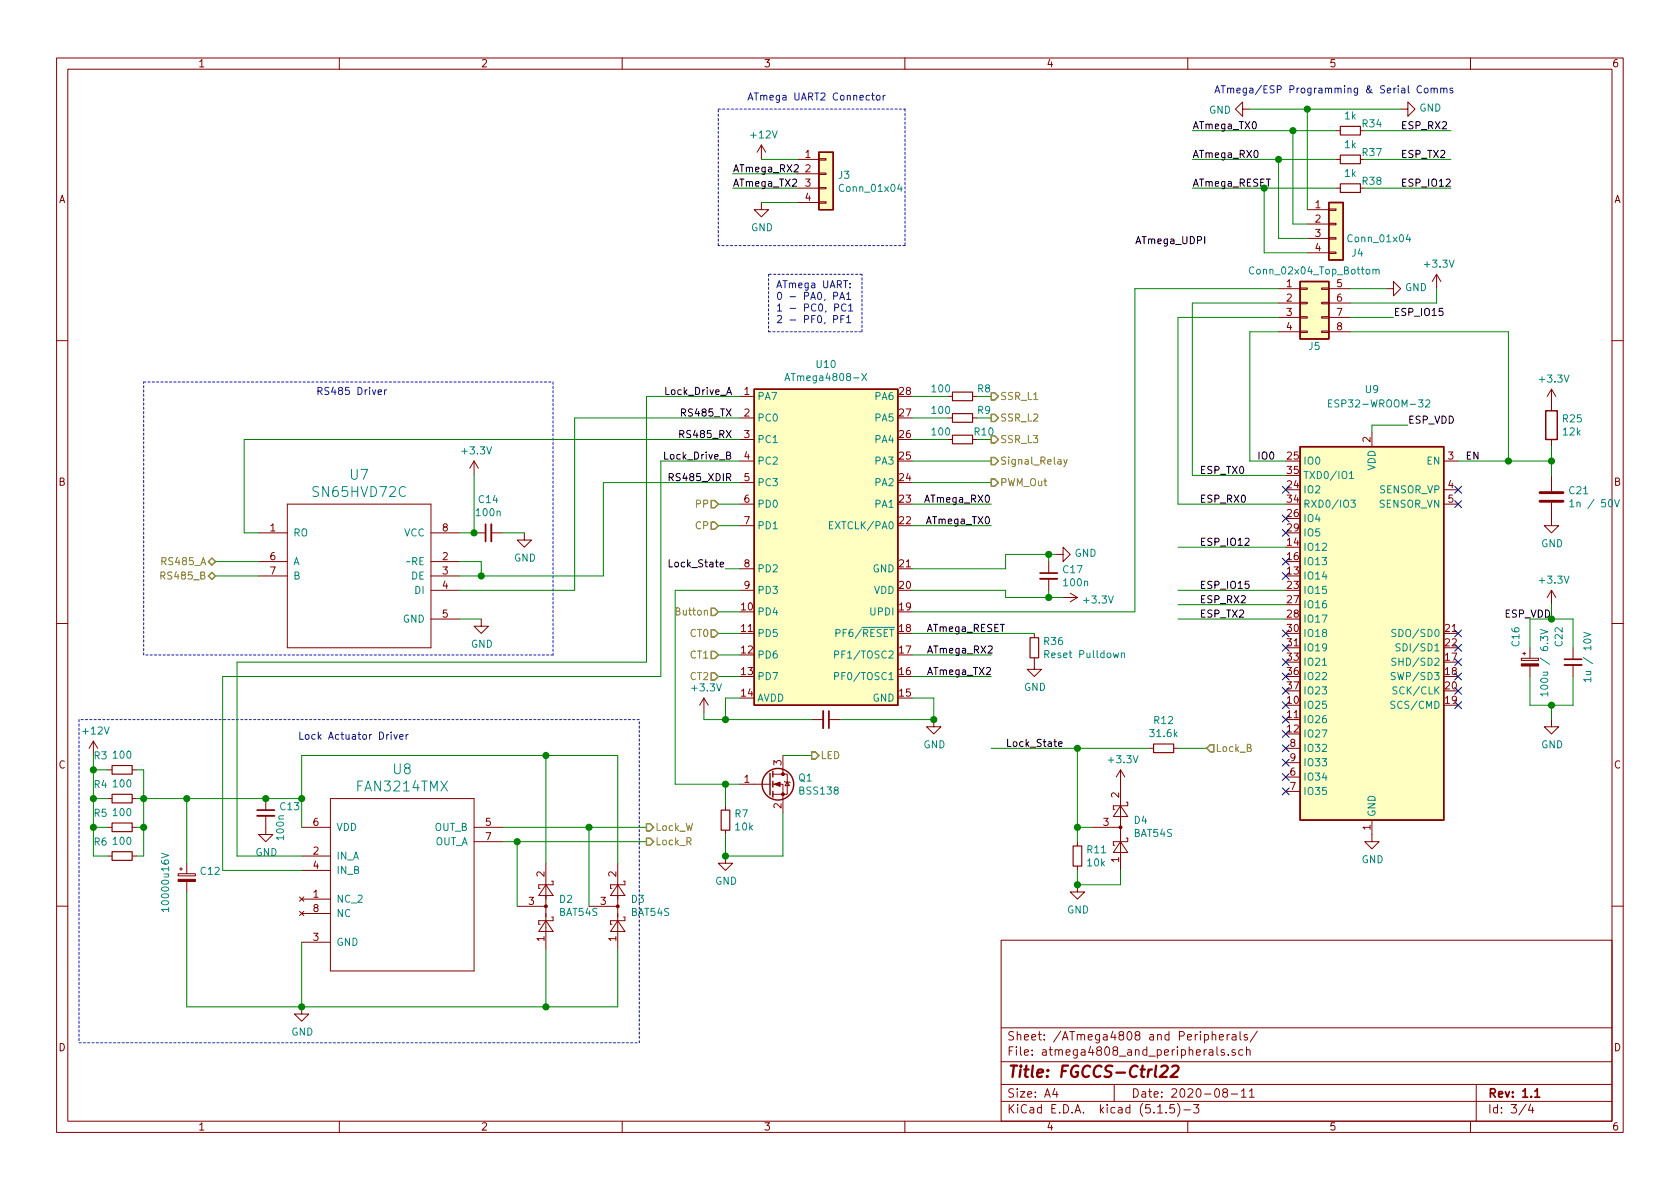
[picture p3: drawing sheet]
EESchema Schematic File Version 4
EELAYER 30 0
EELAYER END
$Descr A4 11693 8268
encoding utf-8
Sheet 3 4
Title "FGCCS-Ctrl22"
Date "2020-08-11"
Rev "1.1"
Comp ""
Comment1 ""
Comment2 ""
Comment3 ""
Comment4 ""
$EndDescr
$Comp
L smartevse:ATmega4808-XFR U10
U 1 1
P 5750 3800
F 0 "U10" H 5750 5075 50  0000 C CNN
F 1 "ATmega4808-X" H 5750 4984 50  0000 C CNN
F 2 "Package_SO:SSOP-28_5.3x10.2mm_P0.65mm" H 5750 3800 50  0001 C CIN
F 3 "http://ww1.microchip.com/downloads/en/DeviceDoc/40002018A.pdf" H 5750 3800 50  0001 C CNN
F 4 "Mouser" H 5750 3800 50  0001 C CNN "Supplier"
	1    5750 3800
	1    0    0    -1  
$EndComp
$Comp
L power:GND #PWR026
U 1 1
P 7350 3850
F 0 "#PWR026" H 7350 3600 50  0001 C CNN
F 1 "GND" V 7355 3722 50  0000 R CNN
F 2 "" H 7350 3850 50  0001 C CNN
F 3 "" H 7350 3850 50  0001 C CNN
	1    7350 3850
	0    -1   -1   0   
$EndComp
$Comp
L Device:C_Small C17
U 1 1
P 7300 4000
F 0 "C17" H 7392 4046 50  0000 L CNN
F 1 "100n" H 7392 3955 50  0000 L CNN
F 2 "Capacitor_SMD:C_0805_2012Metric_Pad1.15x1.40mm_HandSolder" H 7300 4000 50  0001 C CNN
F 3 "~" H 7300 4000 50  0001 C CNN
F 4 "" H 7300 4000 50  0001 C CNN "Part"
F 5 "963-EMF212B7104KGHT " H 7300 4000 50  0001 C CNN "PartNo"
F 6 "Mouser" H 7300 4000 50  0001 C CNN "Supplier"
	1    7300 4000
	1    0    0    -1  
$EndComp
Wire Wire Line
	7300 4150 7300 4100
Wire Wire Line
	7000 4150 7300 4150
Wire Wire Line
	7300 4150 7400 4150
Connection ~ 7300 4150
$Comp
L power:+3.3V #PWR027
U 1 1
P 7400 4150
F 0 "#PWR027" H 7400 4000 50  0001 C CNN
F 1 "+3.3V" V 7415 4278 50  0000 L CNN
F 2 "" H 7400 4150 50  0001 C CNN
F 3 "" H 7400 4150 50  0001 C CNN
	1    7400 4150
	0    1    1    0   
$EndComp
Wire Wire Line
	7300 3900 7300 3850
Connection ~ 7300 3850
Wire Wire Line
	7300 3850 7350 3850
Wire Wire Line
	7000 3850 7000 3950
Wire Wire Line
	7000 3850 7300 3850
Wire Wire Line
	6350 3950 7000 3950
Wire Wire Line
	7000 4150 7000 4100
Wire Wire Line
	7000 4100 6350 4100
Wire Wire Line
	6350 4850 6500 4850
Wire Wire Line
	6500 4850 6500 5000
$Comp
L Device:C_Small C15
U 1 1
P 5750 5000
F 0 "C15" V 5521 5000 50  0000 C CNN
F 1 "100n" V 5612 5000 50  0000 C CNN
F 2 "Capacitor_SMD:C_0805_2012Metric_Pad1.15x1.40mm_HandSolder" H 5750 5000 50  0001 C CNN
F 3 "~" H 5750 5000 50  0001 C CNN
F 4 "" H 5750 5000 50  0001 C CNN "Part"
F 5 "963-EMF212B7104KGHT " H 5750 5000 50  0001 C CNN "PartNo"
F 6 "Mouser" H 5750 5000 50  0001 C CNN "Supplier"
	1    5750 5000
	0    1    1    0   
$EndComp
Wire Wire Line
	4900 5000 5050 5000
Wire Wire Line
	5850 5000 6500 5000
$Comp
L power:GND #PWR023
U 1 1
P 6500 5000
F 0 "#PWR023" H 6500 4750 50  0001 C CNN
F 1 "GND" H 6505 4827 50  0000 C CNN
F 2 "" H 6500 5000 50  0001 C CNN
F 3 "" H 6500 5000 50  0001 C CNN
	1    6500 5000
	1    0    0    -1  
$EndComp
Connection ~ 6500 5000
$Comp
L power:+3.3V #PWR019
U 1 1
P 4900 4950
F 0 "#PWR019" H 4900 4800 50  0001 C CNN
F 1 "+3.3V" H 4915 5123 50  0000 C CNN
F 2 "" H 4900 4950 50  0001 C CNN
F 3 "" H 4900 4950 50  0001 C CNN
	1    4900 4950
	1    0    0    -1  
$EndComp
Wire Wire Line
	4900 4950 4900 5000
Wire Wire Line
	5150 4850 5050 4850
Wire Wire Line
	5050 4850 5050 5000
Connection ~ 5050 5000
Wire Wire Line
	5050 5000 5650 5000
Wire Wire Line
	6350 2750 6600 2750
Wire Wire Line
	6350 2900 6600 2900
Wire Wire Line
	6350 3050 6600 3050
Text HLabel 6900 3050 2    50   Output ~ 0
SSR_L3
Text HLabel 6900 2900 2    50   Output ~ 0
SSR_L2
Text HLabel 6900 2750 2    50   Output ~ 0
SSR_L1
$Comp
L Device:R_Small R8
U 1 1
P 6700 2750
F 0 "R8" V 6750 2600 50  0000 C CNN
F 1 "100" V 6750 2900 50  0000 C CNN
F 2 "Resistor_SMD:R_0603_1608Metric_Pad1.05x0.95mm_HandSolder" H 6700 2750 50  0001 C CNN
F 3 "~" H 6700 2750 50  0001 C CNN
F 4 "" H 6700 2750 50  0001 C CNN "Part"
F 5 "594-MCT06030C1000FP5 " H 6700 2750 50  0001 C CNN "PartNo"
F 6 "Mouser" H 6700 2750 50  0001 C CNN "Supplier"
	1    6700 2750
	0    -1   -1   0   
$EndComp
$Comp
L Device:R_Small R9
U 1 1
P 6700 2900
F 0 "R9" V 6750 2750 50  0000 C CNN
F 1 "100" V 6750 3050 50  0000 C CNN
F 2 "Resistor_SMD:R_0603_1608Metric_Pad1.05x0.95mm_HandSolder" H 6700 2900 50  0001 C CNN
F 3 "~" H 6700 2900 50  0001 C CNN
F 4 "" H 6700 2900 50  0001 C CNN "Part"
F 5 "594-MCT06030C1000FP5 " H 6700 2900 50  0001 C CNN "PartNo"
F 6 "Mouser" H 6700 2900 50  0001 C CNN "Supplier"
	1    6700 2900
	0    -1   -1   0   
$EndComp
Wire Wire Line
	6800 2750 6900 2750
Wire Wire Line
	6900 2900 6800 2900
$Comp
L Device:R_Small R10
U 1 1
P 6700 3050
F 0 "R10" V 6750 2900 50  0000 C CNN
F 1 "100" V 6750 3200 50  0000 C CNN
F 2 "Resistor_SMD:R_0603_1608Metric_Pad1.05x0.95mm_HandSolder" H 6700 3050 50  0001 C CNN
F 3 "~" H 6700 3050 50  0001 C CNN
F 4 "" H 6700 3050 50  0001 C CNN "Part"
F 5 "594-MCT06030C1000FP5 " H 6700 3050 50  0001 C CNN "PartNo"
F 6 "Mouser" H 6700 3050 50  0001 C CNN "Supplier"
	1    6700 3050
	0    -1   -1   0   
$EndComp
Wire Wire Line
	6800 3050 6900 3050
$Comp
L smartevse:SN65HVD72C U7
U 1 1
P 2500 3900
F 0 "U7" H 2500 4508 69  0000 C CNN
F 1 "SN65HVD72C" H 2500 4388 69  0000 C CNN
F 2 "Package_SO:SOIC-8_3.9x4.9mm_P1.27mm" H 2500 3900 50  0001 C CNN
F 3 "http://www.ti.com/lit/ds/symlink/sn65hvd72.pdf?HQS=TI-null-null-mousermode-df-pf-null-wwe&ts=1590747515592" H 2500 3900 50  0001 C CNN
F 4 "Mouser" H 2500 3900 50  0001 C CNN "Supplier"
F 5 "595-SN65HVD72D" H 2500 3900 50  0001 C CNN "PartNo"
	1    2500 3900
	-1   0    0    -1  
$EndComp
Wire Wire Line
	3200 3700 3300 3700
Wire Wire Line
	3300 3700 3300 3300
$Comp
L power:+3.3V #PWR016
U 1 1
P 3300 3300
F 0 "#PWR016" H 3300 3150 50  0001 C CNN
F 1 "+3.3V" H 3315 3473 50  0000 C CNN
F 2 "" H 3300 3300 50  0001 C CNN
F 3 "" H 3300 3300 50  0001 C CNN
	1    3300 3300
	1    0    0    -1  
$EndComp
$Comp
L Device:C_Small C14
U 1 1
P 3400 3700
F 0 "C14" V 3629 3700 50  0000 C CNN
F 1 "100n" V 3538 3700 50  0000 C CNN
F 2 "Capacitor_SMD:C_0805_2012Metric_Pad1.15x1.40mm_HandSolder" H 3400 3700 50  0001 C CNN
F 3 "~" H 3400 3700 50  0001 C CNN
F 4 "" H 3400 3700 50  0001 C CNN "Part"
F 5 "963-EMF212B7104KGHT " H 3400 3700 50  0001 C CNN "PartNo"
F 6 "Mouser" H 3400 3700 50  0001 C CNN "Supplier"
	1    3400 3700
	0    -1   -1   0   
$EndComp
Connection ~ 3300 3700
Wire Wire Line
	3650 3700 3500 3700
$Comp
L power:GND #PWR018
U 1 1
P 3650 3700
F 0 "#PWR018" H 3650 3450 50  0001 C CNN
F 1 "GND" H 3655 3527 50  0000 C CNN
F 2 "" H 3650 3700 50  0001 C CNN
F 3 "" H 3650 3700 50  0001 C CNN
	1    3650 3700
	1    0    0    -1  
$EndComp
Wire Wire Line
	3200 3900 3350 3900
Wire Wire Line
	3350 3900 3350 4000
Wire Wire Line
	3350 4000 3200 4000
Wire Wire Line
	3350 4000 4200 4000
Wire Wire Line
	4200 4000 4200 3350
Wire Wire Line
	4200 3350 5150 3350
Connection ~ 3350 4000
Wire Wire Line
	3200 4100 4000 4100
Wire Wire Line
	4000 4100 4000 2900
Wire Wire Line
	4000 2900 5150 2900
Wire Wire Line
	1800 3700 1700 3700
Wire Wire Line
	1700 3700 1700 3050
Wire Wire Line
	1700 3050 5150 3050
Wire Wire Line
	3350 4300 3200 4300
$Comp
L power:GND #PWR017
U 1 1
P 3350 4300
F 0 "#PWR017" H 3350 4050 50  0001 C CNN
F 1 "GND" H 3355 4127 50  0000 C CNN
F 2 "" H 3350 4300 50  0001 C CNN
F 3 "" H 3350 4300 50  0001 C CNN
	1    3350 4300
	1    0    0    -1  
$EndComp
Wire Wire Line
	1800 3900 1500 3900
Wire Wire Line
	1800 4000 1500 4000
Text Label 5100 3350 2    50   ~ 0
RS485_XDIR
Text Label 5100 3050 2    50   ~ 0
RS485_RX
Text Label 5100 2900 2    50   ~ 0
RS485_TX
$Comp
L smartevse:FAN3214TMX U8
U 1 1
P 2800 6050
F 0 "U8" H 2800 6758 69  0000 C CNN
F 1 "FAN3214TMX" H 2800 6638 69  0000 C CNN
F 2 "Package_SO:SOIC-8_3.9x4.9mm_P1.27mm" H 2800 6050 50  0001 C CNN
F 3 "https://www.mouser.de/datasheet/2/308/FAN3214T_F085-D-1805909.pdf" H 2800 6050 50  0001 C CNN
F 4 "Mouser" H 2800 6050 50  0001 C CNN "Supplier"
F 5 "512-FAN3214TMX" H 2800 6050 50  0001 C CNN "PartNo"
	1    2800 6050
	1    0    0    -1  
$EndComp
Text Notes 2700 2750 2    50   ~ 0
RS485 Driver\n
$Comp
L Device:R_Small R3
U 1 1
P 850 5350
F 0 "R3" V 750 5200 50  0000 C CNN
F 1 "100" V 745 5350 50  0000 C CNN
F 2 "Resistor_SMD:R_0603_1608Metric_Pad1.05x0.95mm_HandSolder" H 850 5350 50  0001 C CNN
F 3 "~" H 850 5350 50  0001 C CNN
F 4 "" H 850 5350 50  0001 C CNN "Part"
F 5 "594-MCT06030C1000FP5 " H 850 5350 50  0001 C CNN "PartNo"
F 6 "Mouser" H 850 5350 50  0001 C CNN "Supplier"
	1    850  5350
	0    1    1    0   
$EndComp
$Comp
L Device:R_Small R4
U 1 1
P 850 5550
F 0 "R4" V 750 5400 50  0000 C CNN
F 1 "100" V 745 5550 50  0000 C CNN
F 2 "Resistor_SMD:R_0603_1608Metric_Pad1.05x0.95mm_HandSolder" H 850 5550 50  0001 C CNN
F 3 "~" H 850 5550 50  0001 C CNN
F 4 "" H 850 5550 50  0001 C CNN "Part"
F 5 "594-MCT06030C1000FP5 " H 850 5550 50  0001 C CNN "PartNo"
F 6 "Mouser" H 850 5550 50  0001 C CNN "Supplier"
	1    850  5550
	0    1    1    0   
$EndComp
$Comp
L Device:R_Small R6
U 1 1
P 850 5950
F 0 "R6" V 750 5800 50  0000 C CNN
F 1 "100" V 745 5950 50  0000 C CNN
F 2 "Resistor_SMD:R_0603_1608Metric_Pad1.05x0.95mm_HandSolder" H 850 5950 50  0001 C CNN
F 3 "~" H 850 5950 50  0001 C CNN
F 4 "" H 850 5950 50  0001 C CNN "Part"
F 5 "594-MCT06030C1000FP5 " H 850 5950 50  0001 C CNN "PartNo"
F 6 "Mouser" H 850 5950 50  0001 C CNN "Supplier"
	1    850  5950
	0    1    1    0   
$EndComp
$Comp
L Device:R_Small R5
U 1 1
P 850 5750
F 0 "R5" V 750 5600 50  0000 C CNN
F 1 "100" V 745 5750 50  0000 C CNN
F 2 "Resistor_SMD:R_0603_1608Metric_Pad1.05x0.95mm_HandSolder" H 850 5750 50  0001 C CNN
F 3 "~" H 850 5750 50  0001 C CNN
F 4 "" H 850 5750 50  0001 C CNN "Part"
F 5 "594-MCT06030C1000FP5 " H 850 5750 50  0001 C CNN "PartNo"
F 6 "Mouser" H 850 5750 50  0001 C CNN "Supplier"
	1    850  5750
	0    1    1    0   
$EndComp
Wire Wire Line
	950  5550 1000 5550
Wire Wire Line
	1000 5550 1000 5750
Connection ~ 1000 5550
Connection ~ 1000 5750
Wire Wire Line
	1000 5750 950  5750
Wire Wire Line
	750  5550 650  5550
Wire Wire Line
	650  5550 650  5750
Wire Wire Line
	650  5750 750  5750
Wire Wire Line
	650  5350 650  5550
Connection ~ 650  5550
$Comp
L power:+12V #PWR013
U 1 1
P 650 5250
F 0 "#PWR013" H 650 5100 50  0001 C CNN
F 1 "+12V" H 665 5423 50  0000 C CNN
F 2 "" H 650 5250 50  0001 C CNN
F 3 "" H 650 5250 50  0001 C CNN
	1    650  5250
	1    0    0    -1  
$EndComp
Wire Wire Line
	2100 5550 2100 5750
$Comp
L Device:CP_Small C12
U 1 1
P 1300 6100
F 0 "C12" H 1388 6146 50  0000 L CNN
F 1 "10000u16V" V 1150 5850 50  0000 L CNN
F 2 "Capacitor_THT:CP_Radial_D22.0mm_P10.00mm_SnapIn" H 1300 6100 50  0001 C CNN
F 3 "~" H 1300 6100 50  0001 C CNN
F 4 "" H 1300 6100 50  0001 C CNN "Part"
F 5 "871-B41231A4109M000" H 1300 6100 50  0001 C CNN "PartNo"
F 6 "Mouser" H 1300 6100 50  0001 C CNN "Supplier"
	1    1300 6100
	1    0    0    -1  
$EndComp
Wire Wire Line
	1300 6200 1300 7000
Wire Wire Line
	1300 7000 2100 7000
Wire Wire Line
	2100 7000 2100 6550
Connection ~ 2100 7000
$Comp
L power:GND #PWR015
U 1 1
P 2100 7000
F 0 "#PWR015" H 2100 6750 50  0001 C CNN
F 1 "GND" H 2105 6827 50  0000 C CNN
F 2 "" H 2100 7000 50  0001 C CNN
F 3 "" H 2100 7000 50  0001 C CNN
	1    2100 7000
	1    0    0    -1  
$EndComp
$Comp
L Device:C_Small C13
U 1 1
P 1850 5650
F 0 "C13" H 1942 5696 50  0000 L CNN
F 1 "100n" V 1950 5450 50  0000 L CNN
F 2 "Capacitor_SMD:C_0805_2012Metric_Pad1.15x1.40mm_HandSolder" H 1850 5650 50  0001 C CNN
F 3 "~" H 1850 5650 50  0001 C CNN
F 4 "" H 1850 5650 50  0001 C CNN "Part"
F 5 "963-EMF212B7104KGHT " H 1850 5650 50  0001 C CNN "PartNo"
F 6 "Mouser" H 1850 5650 50  0001 C CNN "Supplier"
	1    1850 5650
	1    0    0    -1  
$EndComp
$Comp
L power:GND #PWR014
U 1 1
P 1850 5750
F 0 "#PWR014" H 1850 5500 50  0001 C CNN
F 1 "GND" H 1855 5577 50  0000 C CNN
F 2 "" H 1850 5750 50  0001 C CNN
F 3 "" H 1850 5750 50  0001 C CNN
	1    1850 5750
	1    0    0    -1  
$EndComp
Wire Wire Line
	1300 5550 1850 5550
Connection ~ 1850 5550
Wire Wire Line
	1850 5550 2100 5550
Wire Wire Line
	2100 5950 1650 5950
Wire Wire Line
	1650 5950 1650 4600
Wire Wire Line
	1650 4600 4500 4600
Wire Wire Line
	4500 4600 4500 2750
Wire Wire Line
	4500 2750 5150 2750
Wire Wire Line
	5150 3200 4600 3200
Wire Wire Line
	4600 3200 4600 4700
Wire Wire Line
	4600 4700 1550 4700
Wire Wire Line
	1550 4700 1550 6050
Wire Wire Line
	1550 6050 2100 6050
Text Label 5100 3200 2    50   ~ 0
Lock_Drive_B
Text Label 5100 2750 2    50   ~ 0
Lock_Drive_A
$Comp
L Diode:BAT54S D2
U 1 1
P 3800 6300
F 0 "D2" V 3846 6388 50  0000 L CNN
F 1 "BAT54S" V 3755 6388 50  0000 L CNN
F 2 "Package_TO_SOT_SMD:SOT-23_Handsoldering" H 3875 6425 50  0001 L CNN
F 3 "https://www.diodes.com/assets/Datasheets/ds11005.pdf" H 3680 6300 50  0001 C CNN
F 4 "" H 3800 6300 50  0001 C CNN "Part"
F 5 "583-BAT54S " H 3800 6300 50  0001 C CNN "PartNo"
F 6 "Mouser" H 3800 6300 50  0001 C CNN "Supplier"
	1    3800 6300
	0    1    -1   0   
$EndComp
$Comp
L Diode:BAT54S D3
U 1 1
P 4300 6300
F 0 "D3" V 4346 6388 50  0000 L CNN
F 1 "BAT54S" V 4255 6388 50  0000 L CNN
F 2 "Package_TO_SOT_SMD:SOT-23_Handsoldering" H 4375 6425 50  0001 L CNN
F 3 "https://www.diodes.com/assets/Datasheets/ds11005.pdf" H 4180 6300 50  0001 C CNN
F 4 "" H 4300 6300 50  0001 C CNN "Part"
F 5 "583-BAT54S " H 4300 6300 50  0001 C CNN "PartNo"
F 6 "Mouser" H 4300 6300 50  0001 C CNN "Supplier"
	1    4300 6300
	0    1    -1   0   
$EndComp
Wire Wire Line
	4300 6600 4300 7000
Wire Wire Line
	2100 7000 3800 7000
Wire Wire Line
	3800 7000 3800 6600
Connection ~ 3800 7000
Wire Wire Line
	3800 7000 4300 7000
Wire Wire Line
	3600 6300 3600 5850
Wire Wire Line
	3600 5850 3500 5850
Wire Wire Line
	3500 5750 4100 5750
Connection ~ 3600 5850
Wire Wire Line
	4500 5750 4100 5750
Connection ~ 4100 5750
Wire Wire Line
	3600 5850 4500 5850
Wire Wire Line
	4100 5750 4100 6300
Wire Wire Line
	2100 5550 2100 5250
Wire Wire Line
	2100 5250 3800 5250
Wire Wire Line
	3800 5250 3800 6000
Connection ~ 2100 5550
Wire Wire Line
	3800 5250 4300 5250
Wire Wire Line
	4300 5250 4300 6000
Connection ~ 3800 5250
Wire Notes Line
	550  5000 550  7250
Wire Notes Line
	550  7250 4450 7250
Wire Notes Line
	4450 7250 4450 5000
Wire Notes Line
	4450 5000 550  5000
Wire Notes Line
	3850 4550 1000 4550
Wire Notes Line
	1000 4550 1000 2650
Wire Notes Line
	1000 2650 3850 2650
Wire Notes Line
	3850 2650 3850 4550
Text Notes 2850 5150 2    50   ~ 0
Lock Actuator Driver\n
Text HLabel 1500 3900 0    50   BiDi ~ 0
RS485_A
Text HLabel 1500 4000 0    50   BiDi ~ 0
RS485_B
Text HLabel 4500 5750 2    50   Output ~ 0
Lock_W
Text HLabel 4500 5850 2    50   Output ~ 0
Lock_R
Wire Wire Line
	6900 5200 7500 5200
$Comp
L Diode:BAT54S D4
U 1 1
P 7800 5750
F 0 "D4" V 7846 5838 50  0000 L CNN
F 1 "BAT54S" V 7755 5838 50  0000 L CNN
F 2 "Package_TO_SOT_SMD:SOT-23_Handsoldering" H 7875 5875 50  0001 L CNN
F 3 "https://www.diodes.com/assets/Datasheets/ds11005.pdf" H 7680 5750 50  0001 C CNN
F 4 "" H 7800 5750 50  0001 C CNN "Part"
F 5 "583-BAT54S " H 7800 5750 50  0001 C CNN "PartNo"
F 6 "Mouser" H 7800 5750 50  0001 C CNN "Supplier"
	1    7800 5750
	0    1    -1   0   
$EndComp
$Comp
L power:+3.3V #PWR025
U 1 1
P 7800 5450
F 0 "#PWR025" H 7800 5300 50  0001 C CNN
F 1 "+3.3V" H 7815 5623 50  0000 C CNN
F 2 "" H 7800 5450 50  0001 C CNN
F 3 "" H 7800 5450 50  0001 C CNN
	1    7800 5450
	1    0    0    -1  
$EndComp
Wire Wire Line
	7600 5750 7500 5750
Wire Wire Line
	7500 5200 7500 5750
$Comp
L Device:R_Small R11
U 1 1
P 7500 5950
F 0 "R11" H 7559 5996 50  0000 L CNN
F 1 "10k" H 7559 5905 50  0000 L CNN
F 2 "Resistor_SMD:R_0603_1608Metric_Pad1.05x0.95mm_HandSolder" H 7500 5950 50  0001 C CNN
F 3 "~" H 7500 5950 50  0001 C CNN
F 4 "" H 7500 5950 50  0001 C CNN "Part"
F 5 "594-MCT06030C1002FP5 " H 7500 5950 50  0001 C CNN "PartNo"
F 6 "Mouser" H 7500 5950 50  0001 C CNN "Supplier"
	1    7500 5950
	1    0    0    -1  
$EndComp
Wire Wire Line
	7500 5850 7500 5750
Connection ~ 7500 5750
Wire Wire Line
	7500 6050 7500 6150
Wire Wire Line
	7500 6150 7800 6150
Wire Wire Line
	7800 6150 7800 6050
$Comp
L power:GND #PWR024
U 1 1
P 7500 6150
F 0 "#PWR024" H 7500 5900 50  0001 C CNN
F 1 "GND" H 7505 5977 50  0000 C CNN
F 2 "" H 7500 6150 50  0001 C CNN
F 3 "" H 7500 6150 50  0001 C CNN
	1    7500 6150
	1    0    0    -1  
$EndComp
Connection ~ 7500 6150
Wire Wire Line
	7500 5200 8000 5200
Connection ~ 7500 5200
$Comp
L Device:R_Small R12
U 1 1
P 8100 5200
F 0 "R12" V 7904 5200 50  0000 C CNN
F 1 "31.6k" V 7995 5200 50  0000 C CNN
F 2 "Resistor_SMD:R_0603_1608Metric_Pad1.05x0.95mm_HandSolder" H 8100 5200 50  0001 C CNN
F 3 "~" H 8100 5200 50  0001 C CNN
F 4 "" H 8100 5200 50  0001 C CNN "Part"
F 5 "594-MCT06030C3162FP5" H 8100 5200 50  0001 C CNN "PartNo"
F 6 "Mouser" H 8100 5200 50  0001 C CNN "Supplier"
	1    8100 5200
	0    1    1    0   
$EndComp
Wire Wire Line
	8200 5200 8400 5200
Text HLabel 8400 5200 2    50   Input ~ 0
Lock_B
Wire Wire Line
	5150 4100 4700 4100
$Comp
L Transistor_FET:BSS138 Q1
U 1 1
P 5350 5450
F 0 "Q1" H 5554 5496 50  0000 L CNN
F 1 "BSS138" H 5554 5405 50  0000 L CNN
F 2 "Package_TO_SOT_SMD:SOT-23_Handsoldering" H 5550 5375 50  0001 L CIN
F 3 "https://www.fairchildsemi.com/datasheets/BS/BSS138.pdf" H 5350 5450 50  0001 L CNN
F 4 "" H 5350 5450 50  0001 C CNN "Part"
F 5 "512-BSS138 " H 5350 5450 50  0001 C CNN "PartNo"
F 6 "Mouser" H 5350 5450 50  0001 C CNN "Supplier"
	1    5350 5450
	1    0    0    -1  
$EndComp
Wire Wire Line
	5150 5450 5050 5450
Wire Wire Line
	4700 4100 4700 5450
$Comp
L Device:R_Small R7
U 1 1
P 5050 5700
F 0 "R7" H 5109 5746 50  0000 L CNN
F 1 "10k" H 5109 5655 50  0000 L CNN
F 2 "Resistor_SMD:R_0603_1608Metric_Pad1.05x0.95mm_HandSolder" H 5050 5700 50  0001 C CNN
F 3 "~" H 5050 5700 50  0001 C CNN
F 4 "" H 5050 5700 50  0001 C CNN "Part"
F 5 "594-MCT06030C1002FP5 " H 5050 5700 50  0001 C CNN "PartNo"
F 6 "Mouser" H 5050 5700 50  0001 C CNN "Supplier"
	1    5050 5700
	1    0    0    -1  
$EndComp
Wire Wire Line
	5050 5600 5050 5450
Connection ~ 5050 5450
Wire Wire Line
	5050 5450 4700 5450
Wire Wire Line
	5050 5800 5050 5950
Wire Wire Line
	5050 5950 5450 5950
Wire Wire Line
	5450 5950 5450 5650
$Comp
L power:GND #PWR020
U 1 1
P 5050 5950
F 0 "#PWR020" H 5050 5700 50  0001 C CNN
F 1 "GND" H 5055 5777 50  0000 C CNN
F 2 "" H 5050 5950 50  0001 C CNN
F 3 "" H 5050 5950 50  0001 C CNN
	1    5050 5950
	1    0    0    -1  
$EndComp
Connection ~ 5050 5950
Wire Wire Line
	5450 5250 5650 5250
Text HLabel 5650 5250 2    50   Output ~ 0
LED
Wire Wire Line
	5150 4400 5000 4400
Wire Wire Line
	5150 4550 5000 4550
Wire Wire Line
	5150 4700 5000 4700
Text HLabel 5000 4400 0    50   Input ~ 0
CT0
Text HLabel 5000 4550 0    50   Input ~ 0
CT1
Text HLabel 5000 4700 0    50   Input ~ 0
CT2
Wire Wire Line
	5150 4250 5000 4250
Text HLabel 5000 4250 0    50   Input ~ 0
Button
Text Label 7000 5200 0    50   ~ 0
Lock_State
Wire Wire Line
	5150 3500 5000 3500
Wire Wire Line
	5150 3650 5000 3650
Text HLabel 5000 3500 0    50   Input ~ 0
PP
Text HLabel 5000 3650 0    50   Input ~ 0
CP
Wire Wire Line
	6350 3350 6900 3350
Text HLabel 6900 3350 2    50   Output ~ 0
PWM_Out
Wire Wire Line
	6350 3200 6900 3200
Text HLabel 6900 3200 2    50   Output ~ 0
Signal_Relay
Wire Wire Line
	6350 4250 7900 4250
Wire Wire Line
	6350 3500 6900 3500
Wire Wire Line
	6350 3650 6900 3650
Text Label 7000 4400 2    50   ~ 0
ATmega_RESET
Text Label 6900 3500 2    50   ~ 0
ATmega_RX0
Text Label 6900 3650 2    50   ~ 0
ATmega_TX0
$Comp
L RF_Module:ESP32-WROOM-32 U9
U 1 1
P 9550 4400
F 0 "U9" H 9550 6100 50  0000 C CNN
F 1 "ESP32-WROOM-32" H 9500 6000 50  0000 C CNN
F 2 "RF_Module:ESP32-WROOM-32" H 9550 2900 50  0001 C CNN
F 3 "https://www.espressif.com/sites/default/files/documentation/esp32-wroom-32_datasheet_en.pdf" H 9250 4450 50  0001 C CNN
F 4 "Mouser" H 9550 4400 50  0001 C CNN "Supplier"
	1    9550 4400
	-1   0    0    -1  
$EndComp
$Comp
L Connector_Generic:Conn_02x04_Top_Bottom J5
U 1 1
P 9100 2100
F 0 "J5" H 9150 1800 50  0000 C CNN
F 1 "Conn_02x04_Top_Bottom" H 9150 2326 50  0000 C CNN
F 2 "Connector_PinHeader_2.54mm:PinHeader_2x04_P2.54mm_Vertical" H 9100 2100 50  0001 C CNN
F 3 "~" H 9100 2100 50  0001 C CNN
F 4 "" H 9100 2100 50  0001 C CNN "Part"
F 5 "710-61300821121" H 9100 2100 50  0001 C CNN "PartNo"
F 6 "Mouser" H 9100 2100 50  0001 C CNN "Supplier"
	1    9100 2100
	1    0    0    -1  
$EndComp
Wire Wire Line
	10150 3200 10500 3200
Wire Wire Line
	10500 3200 10500 2300
Wire Wire Line
	8950 3200 8700 3200
Wire Wire Line
	9650 2000 9400 2000
$Comp
L power:GND #PWR033
U 1 1
P 9650 2000
F 0 "#PWR033" H 9650 1750 50  0001 C CNN
F 1 "GND" V 9655 1872 50  0000 R CNN
F 2 "" H 9650 2000 50  0001 C CNN
F 3 "" H 9650 2000 50  0001 C CNN
	1    9650 2000
	0    -1   -1   0   
$EndComp
$Comp
L power:GND #PWR032
U 1 1
P 9750 750
F 0 "#PWR032" H 9750 500 50  0001 C CNN
F 1 "GND" V 9755 622 50  0000 R CNN
F 2 "" H 9750 750 50  0001 C CNN
F 3 "" H 9750 750 50  0001 C CNN
	1    9750 750 
	0    -1   -1   0   
$EndComp
$Comp
L power:GND #PWR030
U 1 1
P 8700 750
F 0 "#PWR030" H 8700 500 50  0001 C CNN
F 1 "GND" V 8705 622 50  0000 R CNN
F 2 "" H 8700 750 50  0001 C CNN
F 3 "" H 8700 750 50  0001 C CNN
	1    8700 750 
	0    1    1    0   
$EndComp
Text Label 8300 900  0    50   ~ 0
ATmega_TX0
Text Label 8300 1100 0    50   ~ 0
ATmega_RX0
Text Label 8300 1300 0    50   ~ 0
ATmega_RESET
Text Label 8350 3300 0    50   ~ 0
ESP_TX0
Text Label 8350 3500 0    50   ~ 0
ESP_RX0
Wire Wire Line
	8300 3300 8950 3300
Wire Wire Line
	8200 3500 8950 3500
Wire Wire Line
	8950 3800 8200 3800
Text Label 8350 3800 0    50   ~ 0
ESP_IO12
Wire Wire Line
	8950 4200 8200 4200
Wire Wire Line
	8950 4300 8200 4300
Text Label 8350 4200 0    50   ~ 0
ESP_RX2
Text Label 8350 4300 0    50   ~ 0
ESP_TX2
Wire Wire Line
	9500 900  10100 900 
Wire Wire Line
	9500 1100 10100 1100
Wire Wire Line
	10100 1300 9500 1300
Text Label 9750 1300 0    50   ~ 0
ESP_IO12
Text Label 9750 1100 0    50   ~ 0
ESP_TX2
Text Label 9750 900  0    50   ~ 0
ESP_RX2
Text Label 7900 1700 0    50   ~ 0
ATmega_UDPI
$Comp
L power:+3.3V #PWR034
U 1 1
P 10000 2000
F 0 "#PWR034" H 10000 1850 50  0001 C CNN
F 1 "+3.3V" H 10015 2173 50  0000 C CNN
F 2 "" H 10000 2000 50  0001 C CNN
F 3 "" H 10000 2000 50  0001 C CNN
	1    10000 2000
	1    0    0    -1  
$EndComp
Text Notes 8450 650  0    50   ~ 0
ATmega/ESP Programming & Serial Comms\n
$Comp
L power:GND #PWR031
U 1 1
P 9550 5800
F 0 "#PWR031" H 9550 5550 50  0001 C CNN
F 1 "GND" H 9555 5627 50  0000 C CNN
F 2 "" H 9550 5800 50  0001 C CNN
F 3 "" H 9550 5800 50  0001 C CNN
	1    9550 5800
	1    0    0    -1  
$EndComp
Text Label 8750 3200 0    50   ~ 0
IO0
Text Label 10200 3200 0    50   ~ 0
EN
Text Label 9800 2950 0    50   ~ 0
ESP_VDD
Wire Wire Line
	9550 3000 9550 2950
Wire Wire Line
	9800 2950 9550 2950
$Comp
L Device:R R25
U 1 1
P 10800 2950
F 0 "R25" H 10870 2996 50  0000 L CNN
F 1 "12k" H 10870 2905 50  0000 L CNN
F 2 "Resistor_SMD:R_0603_1608Metric_Pad1.05x0.95mm_HandSolder" V 10730 2950 50  0001 C CNN
F 3 "~" H 10800 2950 50  0001 C CNN
F 4 "" H 10800 2950 50  0001 C CNN "Part"
F 5 "594-MCT06030C1202FP5 " H 10800 2950 50  0001 C CNN "PartNo"
F 6 "Mouser" H 10800 2950 50  0001 C CNN "Supplier"
	1    10800 2950
	1    0    0    -1  
$EndComp
$Comp
L Device:C C21
U 1 1
P 10800 3450
F 0 "C21" H 10915 3496 50  0000 L CNN
F 1 "1n / 50V" H 10915 3405 50  0000 L CNN
F 2 "Capacitor_SMD:C_0805_2012Metric_Pad1.15x1.40mm_HandSolder" H 10838 3300 50  0001 C CNN
F 3 "~" H 10800 3450 50  0001 C CNN
F 4 "" H 10800 3450 50  0001 C CNN "Part"
F 5 "77-VJ0805A102KXAAC" H 10800 3450 50  0001 C CNN "PartNo"
F 6 "Mouser" H 10800 3450 50  0001 C CNN "Supplier"
	1    10800 3450
	1    0    0    -1  
$EndComp
$Comp
L power:GND #PWR036
U 1 1
P 10800 3600
F 0 "#PWR036" H 10800 3350 50  0001 C CNN
F 1 "GND" H 10805 3427 50  0000 C CNN
F 2 "" H 10800 3600 50  0001 C CNN
F 3 "" H 10800 3600 50  0001 C CNN
	1    10800 3600
	1    0    0    -1  
$EndComp
$Comp
L power:+3.3V #PWR035
U 1 1
P 10800 2800
F 0 "#PWR035" H 10800 2650 50  0001 C CNN
F 1 "+3.3V" H 10815 2973 50  0000 C CNN
F 2 "" H 10800 2800 50  0001 C CNN
F 3 "" H 10800 2800 50  0001 C CNN
	1    10800 2800
	1    0    0    -1  
$EndComp
Wire Wire Line
	10800 3100 10800 3200
Wire Wire Line
	10800 3200 10500 3200
Connection ~ 10800 3200
Wire Wire Line
	10800 3200 10800 3300
Connection ~ 10500 3200
$Comp
L Device:CP_Small C16
U 1 1
P 10650 4600
F 0 "C16" V 10550 4700 50  0000 L CNN
F 1 "100u / 6.3V" V 10750 4350 50  0000 L CNN
F 2 "Capacitor_Tantalum_SMD:CP_EIA-2012-15_AVX-P_Pad1.30x1.05mm_HandSolder" H 10650 4600 50  0001 C CNN
F 3 "~" H 10650 4600 50  0001 C CNN
F 4 "" H 10650 4600 50  0001 C CNN "Part"
F 5 "581-TLCR107M006RTA " H 10650 4600 50  0001 C CNN "PartNo"
F 6 "Mouser" H 10650 4600 50  0001 C CNN "Supplier"
	1    10650 4600
	1    0    0    -1  
$EndComp
$Comp
L Device:C_Small C22
U 1 1
P 10950 4600
F 0 "C22" V 10850 4700 50  0000 L CNN
F 1 "1u / 10V" V 11050 4450 50  0000 L CNN
F 2 "Capacitor_SMD:C_0805_2012Metric_Pad1.15x1.40mm_HandSolder" H 10950 4600 50  0001 C CNN
F 3 "~" H 10950 4600 50  0001 C CNN
F 4 "" H 10950 4600 50  0001 C CNN "Part"
F 5 "77-VJ805Y105KXARW1BC " H 10950 4600 50  0001 C CNN "PartNo"
F 6 "Mouser" H 10950 4600 50  0001 C CNN "Supplier"
	1    10950 4600
	1    0    0    -1  
$EndComp
Wire Wire Line
	10650 4700 10650 4900
Wire Wire Line
	10650 4900 10800 4900
Wire Wire Line
	10950 4900 10950 4700
Wire Wire Line
	10800 4900 10800 5000
Connection ~ 10800 4900
Wire Wire Line
	10800 4900 10950 4900
$Comp
L power:GND #PWR038
U 1 1
P 10800 5000
F 0 "#PWR038" H 10800 4750 50  0001 C CNN
F 1 "GND" H 10805 4827 50  0000 C CNN
F 2 "" H 10800 5000 50  0001 C CNN
F 3 "" H 10800 5000 50  0001 C CNN
	1    10800 5000
	1    0    0    -1  
$EndComp
Wire Wire Line
	10650 4500 10650 4300
Wire Wire Line
	10650 4300 10800 4300
Wire Wire Line
	10950 4300 10950 4500
Wire Wire Line
	10800 4300 10800 4200
Connection ~ 10800 4300
Wire Wire Line
	10800 4300 10950 4300
$Comp
L power:+3.3V #PWR037
U 1 1
P 10800 4200
F 0 "#PWR037" H 10800 4050 50  0001 C CNN
F 1 "+3.3V" H 10815 4373 50  0000 C CNN
F 2 "" H 10800 4200 50  0001 C CNN
F 3 "" H 10800 4200 50  0001 C CNN
	1    10800 4200
	1    0    0    -1  
$EndComp
Text Label 10800 4300 2    50   ~ 0
ESP_VDD
NoConn ~ 8950 3600
NoConn ~ 8950 3700
NoConn ~ 8950 3900
NoConn ~ 8950 4000
NoConn ~ 8950 4400
NoConn ~ 8950 4500
NoConn ~ 8950 4600
NoConn ~ 8950 4700
NoConn ~ 8950 4800
NoConn ~ 8950 4900
NoConn ~ 8950 5000
NoConn ~ 8950 5100
NoConn ~ 8950 5200
NoConn ~ 8950 5300
NoConn ~ 8950 5400
NoConn ~ 8950 5500
NoConn ~ 10150 4900
NoConn ~ 10150 4800
NoConn ~ 10150 4700
NoConn ~ 10150 4600
NoConn ~ 10150 4500
NoConn ~ 10150 4400
NoConn ~ 10150 3400
NoConn ~ 10150 3500
NoConn ~ 8950 3400
Text Notes 5400 2250 0    50   ~ 0
ATmega UART:\n0 - PA0, PA1\n1 - PC0, PC1\n2 - PF0, PF1
Wire Notes Line
	5350 1900 5350 2300
Wire Notes Line
	5350 2300 6000 2300
Wire Notes Line
	6000 2300 6000 1900
Wire Notes Line
	6000 1900 5350 1900
Text Label 5050 3950 2    50   ~ 0
Lock_State
Wire Wire Line
	5050 3950 5150 3950
Wire Wire Line
	6350 4550 6900 4550
Wire Wire Line
	6350 4700 6900 4700
Text Label 6450 4550 0    50   ~ 0
ATmega_RX2
Text Label 6450 4700 0    50   ~ 0
ATmega_TX2
$Comp
L Connector_Generic:Conn_01x04 J3
U 1 1
P 5750 1200
F 0 "J3" H 5830 1192 50  0000 L CNN
F 1 "Conn_01x04" H 5830 1101 50  0000 L CNN
F 2 "Connector_PinHeader_2.54mm:PinHeader_1x04_P2.54mm_Vertical" H 5750 1200 50  0001 C CNN
F 3 "~" H 5750 1200 50  0001 C CNN
F 4 "" H 5750 1200 50  0001 C CNN "Part"
F 5 "710-61304011121" H 5750 1200 50  0001 C CNN "PartNo"
F 6 "Mouser" H 5750 1200 50  0001 C CNN "Supplier"
	1    5750 1200
	1    0    0    -1  
$EndComp
Wire Wire Line
	5550 1100 5300 1100
Wire Wire Line
	5300 1400 5550 1400
$Comp
L power:+12V #PWR021
U 1 1
P 5300 1100
F 0 "#PWR021" H 5300 950 50  0001 C CNN
F 1 "+12V" H 5315 1273 50  0000 C CNN
F 2 "" H 5300 1100 50  0001 C CNN
F 3 "" H 5300 1100 50  0001 C CNN
	1    5300 1100
	1    0    0    -1  
$EndComp
Text Label 5100 1200 0    50   ~ 0
ATmega_RX2
Wire Wire Line
	5100 1200 5550 1200
Text Label 5100 1300 0    50   ~ 0
ATmega_TX2
Wire Wire Line
	5100 1300 5550 1300
$Comp
L power:GND #PWR022
U 1 1
P 5300 1400
F 0 "#PWR022" H 5300 1150 50  0001 C CNN
F 1 "GND" H 5305 1227 50  0000 C CNN
F 2 "" H 5300 1400 50  0001 C CNN
F 3 "" H 5300 1400 50  0001 C CNN
	1    5300 1400
	1    0    0    -1  
$EndComp
Wire Notes Line
	5000 750  6300 750 
Wire Notes Line
	6300 750  6300 1700
Wire Notes Line
	6300 1700 5000 1700
Wire Notes Line
	5000 1700 5000 750 
Text Notes 5200 700  0    50   ~ 0
ATmega UART2 Connector\n
Wire Wire Line
	6350 4400 7200 4400
$Comp
L Device:R_Small R36
U 1 1
P 7200 4500
F 0 "R36" H 7259 4546 50  0000 L CNN
F 1 "Reset Pulldown" H 7259 4455 50  0000 L CNN
F 2 "Resistor_SMD:R_0603_1608Metric_Pad1.05x0.95mm_HandSolder" H 7200 4500 50  0001 C CNN
F 3 "~" H 7200 4500 50  0001 C CNN
	1    7200 4500
	1    0    0    -1  
$EndComp
$Comp
L power:GND #PWR029
U 1 1
P 7200 4600
F 0 "#PWR029" H 7200 4350 50  0001 C CNN
F 1 "GND" H 7205 4427 50  0000 C CNN
F 2 "" H 7200 4600 50  0001 C CNN
F 3 "" H 7200 4600 50  0001 C CNN
	1    7200 4600
	1    0    0    -1  
$EndComp
Wire Wire Line
	650  5750 650  5950
Wire Wire Line
	650  5950 750  5950
Wire Wire Line
	1300 5550 1300 6000
Connection ~ 650  5750
Wire Wire Line
	650  5350 750  5350
Connection ~ 650  5350
Wire Wire Line
	950  5350 1000 5350
Wire Wire Line
	1000 5350 1000 5550
Wire Wire Line
	950  5950 1000 5950
Wire Wire Line
	1000 5950 1000 5750
Wire Wire Line
	1000 5550 1300 5550
Connection ~ 1300 5550
Wire Wire Line
	650  5250 650  5350
Text Label 8350 4100 0    50   ~ 0
ESP_IO15
$Comp
L Connector_Generic:Conn_01x04 J4
U 1 1
P 9300 1550
F 0 "J4" H 9450 1350 50  0000 C CNN
F 1 "Conn_01x04" H 9600 1450 50  0000 C CNN
F 2 "" H 9300 1550 50  0001 C CNN
F 3 "~" H 9300 1550 50  0001 C CNN
	1    9300 1550
	1    0    0    -1  
$EndComp
Wire Wire Line
	9100 750  9750 750 
Connection ~ 9100 750 
$Comp
L Device:R_Small R34
U 1 1
P 9400 900
F 0 "R34" V 9350 1050 50  0000 C CNN
F 1 "1k" V 9295 900 50  0000 C CNN
F 2 "" H 9400 900 50  0001 C CNN
F 3 "~" H 9400 900 50  0001 C CNN
	1    9400 900 
	0    1    1    0   
$EndComp
$Comp
L Device:R_Small R37
U 1 1
P 9400 1100
F 0 "R37" V 9350 1250 50  0000 C CNN
F 1 "1k" V 9295 1100 50  0000 C CNN
F 2 "" H 9400 1100 50  0001 C CNN
F 3 "~" H 9400 1100 50  0001 C CNN
	1    9400 1100
	0    1    1    0   
$EndComp
$Comp
L Device:R_Small R38
U 1 1
P 9400 1300
F 0 "R38" V 9350 1450 50  0000 C CNN
F 1 "1k" V 9295 1300 50  0000 C CNN
F 2 "" H 9400 1300 50  0001 C CNN
F 3 "~" H 9400 1300 50  0001 C CNN
	1    9400 1300
	0    1    1    0   
$EndComp
Wire Wire Line
	8300 900  9000 900 
Wire Wire Line
	8300 1100 8900 1100
Wire Wire Line
	8300 1300 8800 1300
Wire Wire Line
	9100 750  9100 1450
Wire Wire Line
	9000 1550 9100 1550
Wire Wire Line
	8700 750  9100 750 
Wire Wire Line
	9000 900  9000 1550
Connection ~ 9000 900 
Wire Wire Line
	9000 900  9300 900 
Wire Wire Line
	8900 1100 8900 1650
Wire Wire Line
	8900 1650 9100 1650
Connection ~ 8900 1100
Wire Wire Line
	8900 1100 9300 1100
Wire Wire Line
	8800 1300 8800 1750
Wire Wire Line
	8800 1750 9100 1750
Connection ~ 8800 1300
Wire Wire Line
	8800 1300 9300 1300
Wire Wire Line
	10000 2000 10000 2100
Wire Wire Line
	10000 2100 9400 2100
Wire Wire Line
	8900 2000 7900 2000
Wire Wire Line
	7900 2000 7900 4250
Wire Wire Line
	8900 2100 8300 2100
Wire Wire Line
	8300 2100 8300 3300
Wire Wire Line
	8900 2200 8200 2200
Wire Wire Line
	8200 2200 8200 3500
Wire Wire Line
	8950 4100 8200 4100
Wire Wire Line
	8900 2300 8700 2300
Wire Wire Line
	8700 2300 8700 3200
Wire Wire Line
	9400 2300 10500 2300
Text Label 9700 2200 0    50   ~ 0
ESP_IO15
Wire Wire Line
	9700 2200 9400 2200
$EndSCHEMATC
